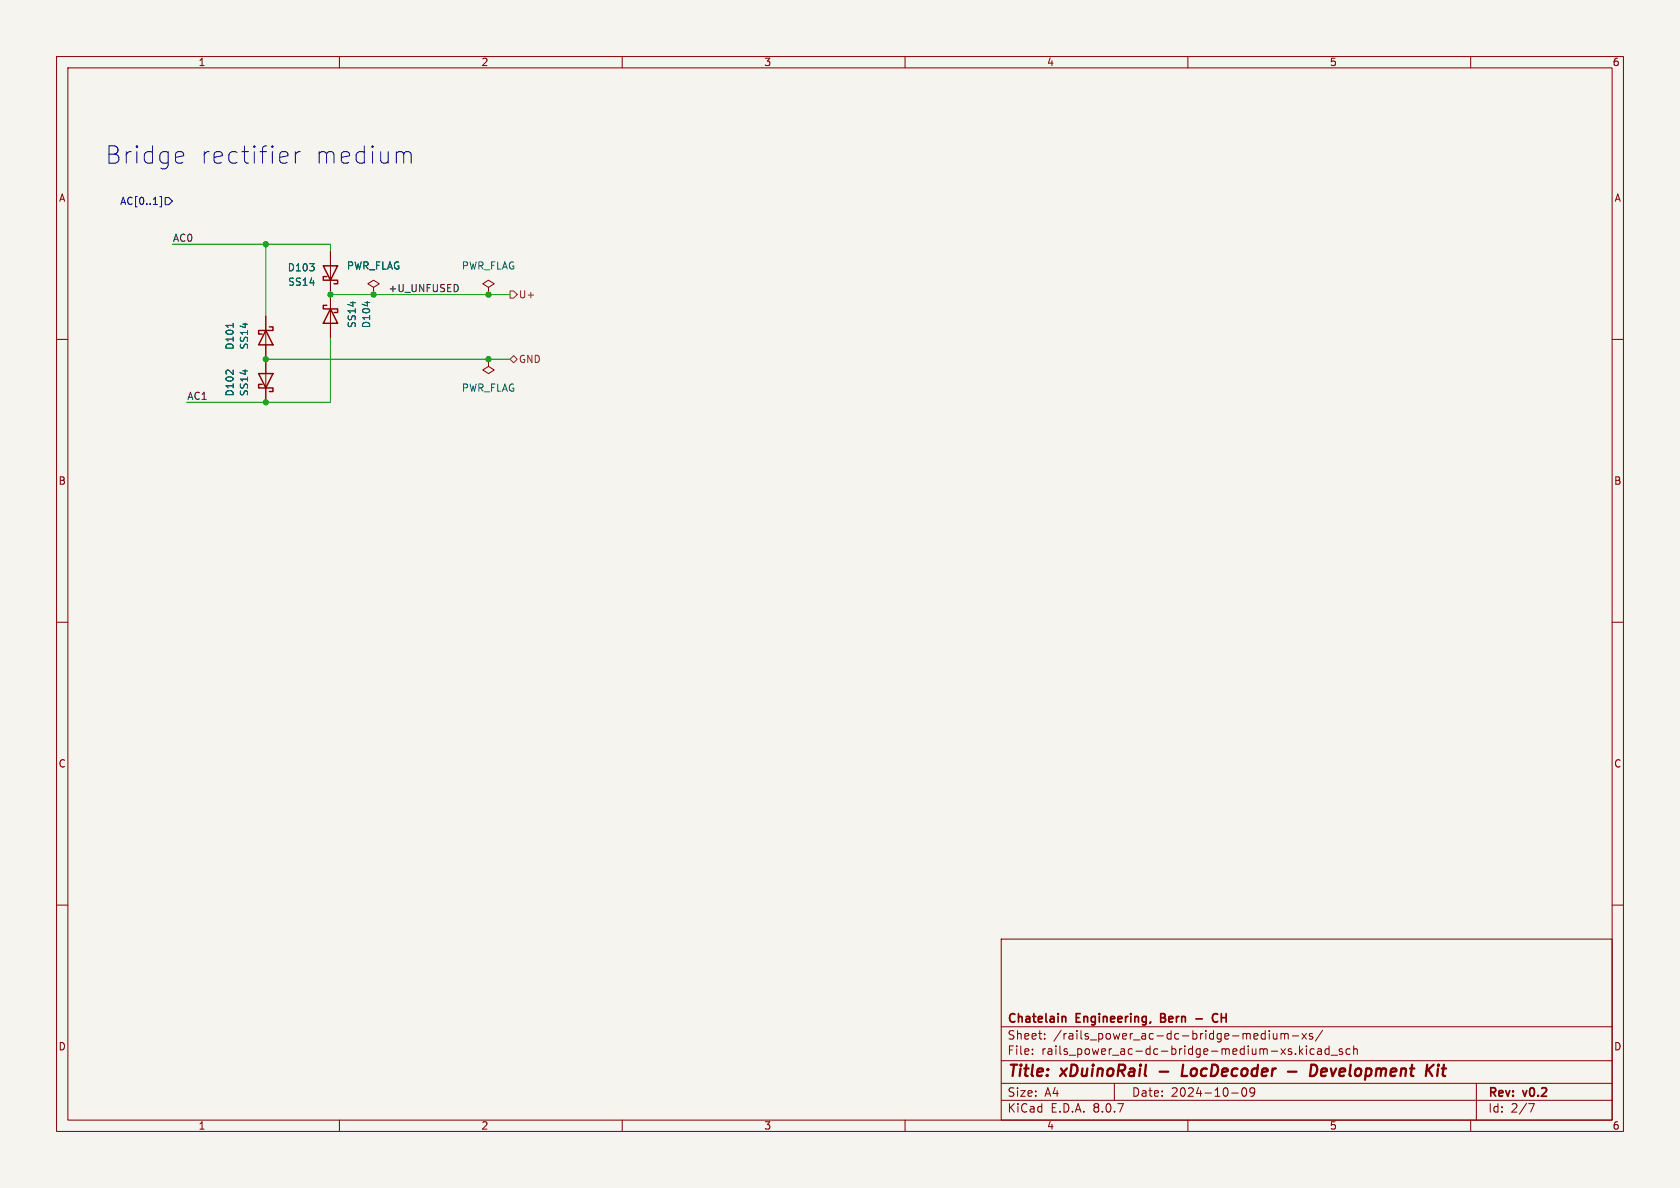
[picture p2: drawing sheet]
<svg xmlns="http://www.w3.org/2000/svg" width="297mm" height="210mm" viewBox="0 0 297 210" stroke-linecap="round" stroke-linejoin="round" font-family="sans-serif">
<path d="M0 0h297v210h-297z" fill="#f5f4ef" stroke="#f5f4ef" stroke-width=".18"/>
<g fill="none" stroke="#840000" stroke-width=".18">
<path d="M10 10h277v190h-277zM12 12h273v186h-273zM60 10v2M110 10v2M160 10v2M210 10v2M260 10v2M47 55.9v15.2M58.4 44.5v15.2M66 50.8l1.1-.6-1.1-.7-1 .7 1 .6v1.3M66 52.1h.1M86.4 50.8l1-.6-1-.7-1.1 .7 1.1 .6v1.3"/>
<path d="M86.4 52.1h.1M10 60h2M86.4 63.5v1.3l1 .6-1 .6-1.1-.6 1.1-.6M86.4 63.5h.1M285 60h2M10 110h2M285 110h2M10 160h2M177 166h108v32h-108zM285 160h2M60 198v2M110 198v2"/>
<path d="M160 198v2M177 194.5h108M177 191.5h108M177 187.5h108M177 181.5h108M182.5 186.3v.1M182.5 185.5v.1M184.7 183.6v.1M184.7 182.8v.1M197 191.5v3M210 198v2M217.7 193.2h1.2"/>
<path d="M219.7 192.4l.2-.1a.81 .81 0 0 1 .6 .6 .81 .81 0 0 1-.3 .8l-.2 .1a.81 .81 0 0 1-.3-1.4zM221.8 192.9l-.3 .3h-.3l-.2-.3 .1-.5 .4-.1 .2 .1a.99 .99 0 0 1-.3 1.4h-.3M223.7 182.2v1.5M223.7 182.8l-.5-.1-.2 .3v.4l.1 .2h.6M224.4 182.2v.1M224.4 182.7v1M225.1 182.7l.1 .9 .3 .1 .2-.1M225.7 182.7v1M226.5 182.8l.4-.1 .2 .2M226.5 182.7v1M227.1 182.9l.2-.2 .4 .1v.9M227.1 182.9v.8"/>
<path d="M228.5 183.1h1.1M229 186.3v.1M229.7 184.9v1.5M229.9 185.8l.4 .6M230.2 182.7l.8 1M230.3 185.4l-.6 .6M231 182.7l-.8 1M231 184.9v.1M231 185.4v1M232 182.8l-.3-.1-.2 .2v.2l.5 .2v.3h-.5M232.3 185.5l-.4-.1-.3 .3v.4l.1 .2h.6M233 185.5h.5l.1 .9"/>
<path d="M233.6 185.8h-.5a.29 .29 0 0 0-.2 .3 .29 .29 0 0 0 .2 .3l.5-.1M233.8 182.1l-1.3 2M235 185.5l-.5-.1-.3 .3v.4l.2 .2h.6M235 184.9v1.5M235.3 186.5h1.2M237.3 185.5l-.3-.1-.3 .2 .1 .2 .5 .2v.3h-.6M238.7 185.5l-.5-.1-.2 .3v.4l.1 .2h.6M239.3 185.5l.2-.1 .4 .1 .1 .9M239.3 184.9v1.5M260 198v2M261 191.5v6.5M270.2 195.1h1l-.6 1.5"/>
</g>
<path d="M205 189.4h1.5M209.2 188.2l-.3 2h1M227.7 189.4h1.5M231.8 188.2h.5a1.08 1.08 0 0 1 .6 1.1 1.08 1.08 0 0 1-.8 .9h-.5zM234.3 188.9l-.6 .1-.2 .9 .3 .3h.4M234.6 189.4l-1 .1M254.2 188.9l-.1 1.3M254.3 188.2v.2M254.3 188.2l-.1 .1 .1 .1M254.3 188.2l.1 .1-.1 .1M254.9 188.9h.8M255.3 188.2l-.2 1.7v.2l.4 .1" fill="none" stroke="#840000" stroke-width=".4"/>
<path d="M188 179.7h.2l.2 .2v.8M205.2 179.9h.5M205.7 179.2h-.5v1.5h.6M215.3 179.3a.6 .6 0 0 0-.8 0 .6 .6 0 0 0-.2 .7 .56 .56 0 0 0 .3 .6 .56 .56 0 0 0 .7-.1M211.4 180.1h1.2" fill="none" stroke="#840000" stroke-width=".3"/>
<path d="M47 58.4l1.3 2.6h-2.6zM47.6 57.8h.7v.6h-2.6v.7h.7M57.1 47h2.6l-1.3 2.5zM57.8 48.9h-.7v.6h2.6v.7h-.6M57.8 54h-.7v.6h2.6v.6h-.6M58.4 54.6l1.3 2.6h-2.6zM45.7 66h2.6l-1.3 2.6zM46.4 67.9h-.7v.7h2.6v.6h-.7" fill="none" stroke="#840000" stroke-width=".25"/>
<path d="M41.2 57.2v.7M64.9 53.3v.8" fill="none" stroke="#006464" stroke-width=".18"/>
<path d="M90.2 51.4h.6l.6 .7-.6 .6h-.6zM90.8 62.9l.6 .6-.6 .6-.6-.6z" fill="none" stroke="#725600" stroke-width=".18"/>
<path d="M28.3 34.7h.3v1.9h-.3M29.2 34.9h.6l.7 .7-.7 .6h-.6z" fill="none" stroke="#000084" stroke-width=".18"/>
<path d="M80.9 50.5l.1 .3-.1 .6" fill="none" stroke="#0f0f0f" stroke-width=".18"/>
<path d="M32 26.8l.3 .2 .2 .5-1.5 .3M32.3 28.7l-.3 .1M50.5 26.8l.3 .2 .1 .5-1.4 .3M50.8 28.7l-.3 .1M52.2 26.8v2M53.1 26.8a.78 .78 0 0 0-.9 .6M71.5 27l.3-.2 .7 .2 .2 .2v1.6" fill="none" stroke="#0000c2" stroke-width=".18"/>
<path d="M30.5 43.2h27.9v1.3M47 43.2v12.7M58.4 59.7v11.4h-25.4M58.4 52.1h31.8M47 63.5h43.2" fill="none" stroke="#009600" stroke-width=".18"/>
<g fill="#009600" stroke="#009600" stroke-width=".18">
<circle cx="47" cy="43.2" r=".46"/>
<circle cx="58.4" cy="52.1" r=".46"/>
<circle cx="66" cy="52.1" r=".46"/>
<circle cx="47" cy="63.5" r=".46"/>
<circle cx="47" cy="71.1" r=".46"/>
<circle cx="86.4" cy="52.1" r=".46"/>
<circle cx="86.4" cy="63.5" r=".46"/>
</g>
<g font-size="4.2" fill="#0000c2">
<text x="18.6" y="29.2">Bridge</text>
<text x="35.3" y="29.2">rectifier</text>
<text x="55.5" y="29.2">medium</text>
</g>
<g font-size="2.8" fill="#840000">
<text x="178" y="190.9">Title:</text>
<text x="187.7" y="190.9">xDuinoRail</text>
<text x="210.6" y="190.9">LocDecoder</text>
<text x="234.9" y="190.9">Development</text>
</g>
<g font-size="2.1" fill="#840000">
<text x="178" y="184">Sheet:</text>
<text x="178" y="181.2">Chatelain</text>
<text x="186.2" y="184">/rails_power_ac-dc-bridge-medium-xs/</text>
<text x="190.3" y="181.2">Engineering,</text>
<text x="205.8" y="181.2">Bern</text>
<text x="216.3" y="181.2">CH</text>
<text x="178" y="186.7">File:</text>
<text x="184.1" y="186.7">rails_power_ac-dc-bridge-medium-xs.kicad_sch</text>
<text x="178" y="196.9">KiCad</text>
<text x="178" y="194.1">Size:</text>
<text x="184.7" y="194.1">A4</text>
<text x="185.7" y="196.9">E.D.A.</text>
<text x="193.3" y="196.9">8.0.7</text>
<text x="200" y="194.1">Date:</text>
<text x="207" y="194.1">2024-10-09</text>
<text x="263" y="194.3">Rev:</text>
<text x="263" y="196.9">Id:</text>
<text x="267.1" y="196.9">2/7</text>
<text x="269.4" y="194.3">v0.2</text>
</g>
<g font-size="1.8" fill="#840000">
<text x="35" y="11.9">1</text>
<text x="85" y="11.9">2</text>
<text x="135" y="11.9">3</text>
<text x="185" y="11.9">4</text>
<text x="235" y="11.9">5</text>
<text x="285" y="11.9">6</text>
<text x="10.3" y="35.9">A</text>
<text x="285.3" y="35.9">A</text>
<text x="10.3" y="85.9">B</text>
<text x="285.3" y="85.9">B</text>
<text x="10.3" y="135.9">C</text>
<text x="285.3" y="135.9">C</text>
<text x="10.3" y="185.9">D</text>
<text x="285.3" y="185.9">D</text>
<text x="35" y="199.9">1</text>
<text x="85" y="199.9">2</text>
<text x="135" y="199.9">3</text>
<text x="185" y="199.9">4</text>
<text x="235" y="199.9">5</text>
<text x="285" y="199.9">6</text>
</g>
<text font-size="1.8" fill="#000084" x="21.1" y="36.4">AC[0..1]</text>
<g font-size="1.8" fill="#0f0f0f">
<text x="30.5" y="42.8">AC0</text>
<text x="68.6" y="51.7">+U_UNFUSED</text>
<text x="33" y="70.8">AC1</text>
</g>
<g font-size="1.8" fill="#006464">
<text x="61.2" y="47.9">PWR_FLAG</text>
<text x="81.5" y="47.9">PWR_FLAG</text>
<text x="50.8" y="48.2">D103</text>
<text x="50.8" y="50.7">SS14</text>
<text x="63.1" y="58.1" transform="rotate(-90 63.1 58.1)">SS14</text>
<text x="65.6" y="58.1" transform="rotate(-90 65.6 58.1)">D104</text>
<text x="41.5" y="61.9" transform="rotate(-90 41.5 61.9)">D101</text>
<text x="44" y="61.9" transform="rotate(-90 44 61.9)">SS14</text>
<text x="41.5" y="70.2" transform="rotate(-90 41.5 70.2)">D102</text>
<text x="44" y="70.1" transform="rotate(-90 44 70.1)">SS14</text>
<text x="81.5" y="69.4">PWR_FLAG</text>
</g>
<g font-size="1.8" fill="#725600">
<text x="91.6" y="52.9">U+</text>
<text x="91.6" y="64.4">GND</text>
</g>
</svg>
